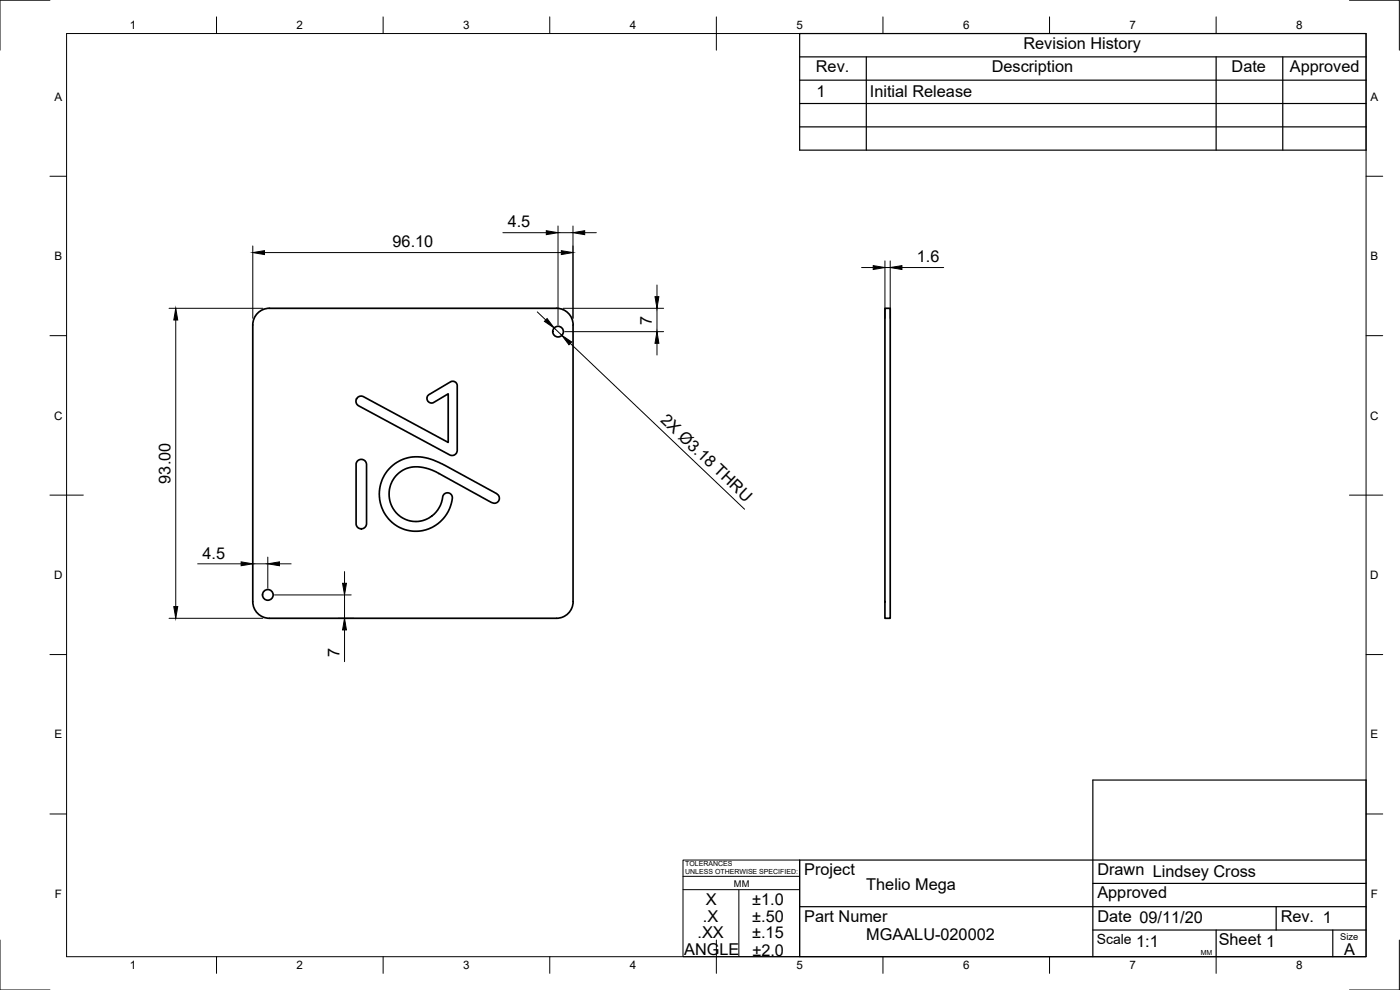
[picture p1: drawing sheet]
<svg xmlns="http://www.w3.org/2000/svg" width="420mm" height="297mm" viewBox="0 0 420 297" stroke-linecap="round" stroke-linejoin="round" font-family="sans-serif">
<!-- layer: Visible -->
<g fill="none" stroke="#000" stroke-width=".51">
<path d="M75.9 97.5v83a5 5 0 0 0 5 5h86.1a5 5 0 0 0 5-5v-83M75.9 97.5a5 5 0 0 1 5-5h86.1a5 5 0 0 1 5 5M265.6 92.5h1.6v93h-1.6zM107.3 119.3l.7-.4 1 .1 25.5 13.7v-14.5l-4.6 2.7h-.7l-.6-.3-.4-.6-.1-.7 .6-.9 6.5-3.9 .8-.1 .5 .2 .7 1v19.6l-.2 .7-.8 .7h-1.1l-27.5-14.9-.5-.5-.3-.6 .1-.8zM107.2 138.4l.9-.5h.9l.6 .4 .4 1v17.9l-.4 .9-.9 .6-1.3-.4-.5-1v-18.2zM116.8 140.7l2.3-1.9 1.7-1 1.6-.5 3.2-.2 3.1 .5 4.2 1.7 16.1 8.8 .7 .8 .1 1-.8 1-.7 .1-.8-.2-16.5-9.1-2.1-.9-3.5-.7-2.9 .3-1.9 .9-1.7 1.4-1.4 2-.6 2.1-.1 2.1 .4 2.2 1.2 2.2 1.8 1.7 1.5 .8 2.2 .6h1.9l1.9-.5 2-1.1 1.6-1.8 .9-1.5 .7-2.5 .4-.7 .8-.4 .8 .1 .7 .6 .2 .8-.7 2.9-.9 1.8-1.5 1.9-1.7 1.4-2.3 1.3-2.2 .6-2.3 .1-2.6-.5-2.5-1.1-2.4-2-1.5-2.2-1-2.6-.4-3 .4-2.6 1.2-2.9z"/>
<circle cx="167.5" cy="99.5" r="1.6"/>
<circle cx="80.4" cy="178.5" r="1.6"/>
</g>
<!-- layer: Border -->
<g fill="none" stroke="#000" stroke-width=".3">
<path d="M15 .1h-15v15M20 10.1h390v276.9h-390zM65 5.1v5M115 5.1v5M165 5.1v5M215 5.1v10M265 5.1v5M315 5.1v5M365 5.1v5M405 .1h15v15M15 52.9h5M410 52.9h5"/>
<path d="M15 100.7h5M410 100.7h5M15 148.6h10M405 148.6h10M15 196.4h5M410 196.4h5M15 244.2h5M410 244.2h5M0 282.1v14.9h15M65 287v5M115 287v5M165 287v5"/>
<path d="M215 282.1v9.9M265 287v5M315 287v5M365 287v5M420 282.1v14.9h-15"/>
</g>
<!-- layer: TitleBlock -->
<g fill="none" stroke="#000" stroke-width=".36">
<path d="M240 10.1h170v34.9h-170zM240 17.1h170M260 17.1v27.9M365 17.1v27.9M385 17.1v27.9M240 38.1h170M240 31.1h170M240 24.1h170M410 258h-170v29h170v-53h-82v53M240 272h170M328 279h82M328 265.1h82"/>
<path d="M365 279v8M383 272v7M400 279v8"/>
</g>
<path d="M205 258h35v29h-35zM205 262.9h35M205 266.9h35M221.7 266.9v20" fill="none" stroke="#000" stroke-width=".3"/>
<!-- layer: Dimensions -->
<g fill="none" stroke="#000" stroke-width=".3">
<path d="M75.9 73.8v21.7M79.4 75.8h89.1M150.9 69.8h13.1M167.5 67.8v29.7M167.5 69.8h4.5M172 67.8v27.7M175.5 69.8h3.5M265.6 78.3v17.2M267.2 78.3v17.2M50.7 92.5h28.2M52.7 96v86M161.2 93.6l2.6 2.4"/>
<path d="M166.3 98.4l2.3 2.2M169 92.5h30.2M169.5 99.5h29.7M197.2 85.5v3.5M197.2 92.5v7M258.6 80.3h3.5M265.6 80.3h1.6M270.7 80.3h12.5M171.2 103l52.3 49.8M197.2 103v3.5M59.3 169.2h13.1M75.9 169.2h4.5"/>
<path d="M80.4 167.2v9.3M82.4 178.5h23M83.9 169.2h3.5M103.4 171.5v3.5M103.4 178.5v7M50.7 185.5h28.2M101.4 185.5h4.7M103.4 189v9.5"/>
</g>
<g fill="#000" stroke="#000" stroke-width=".3">
<path d="M75.9 75.8l3.5-.6v1.2zM164 69.2l3.5 .6-3.5 .6zM168.5 75.2l3.5 .6-3.5 .6zM172 69.8l3.5-.6v1.2zM262.1 79.7l3.5 .6-3.5 .6zM267.2 80.3l3.5-.6v1.2zM52.7 92.5l.6 3.5h-1.1zM164.2 95.6l2.1 2.8-2.9-2zM196.6 89h1.1l-.5 3.5zM168.6 100.6l3 2-.8 .8zM197.2 99.5l.5 3.5h-1.1zM72.4 168.6l3.5 .6-3.5 .5z"/>
<path d="M80.4 169.2l3.5-.6v1.1zM102.8 175h1.2l-.6 3.5zM52.2 182h1.1l-.6 3.5zM103.4 185.5l.6 3.5h-1.2z"/>
</g>
<g font-size="4.9">
<text x="307.1" y="14.6">Revision History</text>
<text x="244.9" y="21.6">Rev.</text>
<text x="297.6" y="21.6">Description</text>
<text x="369.6" y="21.6">Date</text>
<text x="387.1" y="21.6">Approved</text>
<text x="245" y="29.1">1</text>
<text x="261.1" y="29.1">Initial Release</text>
<text x="152.4" y="68.2">4.5</text>
<text x="117.8" y="74.2">96.10</text>
<text x="275.1" y="78.7">1.6</text>
<text x="195.7" y="97.4" transform="rotate(-90 195.7 97.4)">7</text>
<text x="198" y="126.3" transform="rotate(44 198 126.3)">2X Ø3.18 THRU</text>
<text x="51.2" y="145.1" transform="rotate(-90 51.2 145.1)">93.00</text>
<text x="60.8" y="167.6">4.5</text>
<text x="101.9" y="197.3" transform="rotate(-90 101.9 197.3)">7</text>
<text x="241.3" y="262.6">Project</text>
<text x="329.3" y="262.6">Drawn Lindsey Cross</text>
<text x="260" y="267">Thelio Mega</text>
<text x="329.3" y="269.5">Approved</text>
<text x="211.9" y="271.6">X</text>
<text x="225.8" y="271.6">±1.0</text>
<text x="209.3" y="281.5">.XX</text>
<text x="211" y="276.5">.X</text>
<text x="225.7" y="281.6">±.15</text>
<text x="225.8" y="276.6">±.50</text>
<text x="241.3" y="276.5">Part Numer</text>
<text x="329.3" y="276.5">Date 09/11/20</text>
<text x="384.3" y="276.5">Rev. 1</text>
<text x="205.3" y="286.6">ANGLE</text>
<text x="225.8" y="286.7">±2.0</text>
<text x="260" y="282.1">MGAALU-020002</text>
<text x="341" y="284">1:1</text>
<text x="365.8" y="283.6">Sheet 1</text>
<text x="403.4" y="286.5">A</text>
</g>
<text font-size="4.2" x="329.1" y="283.1">Scale</text>
<g font-size="3.5">
<text x="39" y="8.8">1</text>
<text x="89" y="8.8">2</text>
<text x="139" y="8.8">3</text>
<text x="189" y="8.8">4</text>
<text x="239" y="8.8">5</text>
<text x="289" y="8.8">6</text>
<text x="339" y="8.8">7</text>
<text x="389" y="8.8">8</text>
<text x="16.3" y="30.2">A</text>
<text x="411.3" y="30.2">A</text>
<text x="16.3" y="78">B</text>
<text x="411.3" y="78">B</text>
<text x="16.2" y="125.9">C</text>
<text x="411.2" y="125.9">C</text>
<text x="16.2" y="173.7">D</text>
<text x="411.2" y="173.7">D</text>
<text x="16.3" y="221.6">E</text>
<text x="411.3" y="221.6">E</text>
<text x="16.4" y="269.4">F</text>
<text x="411.4" y="269.4">F</text>
<text x="39" y="290.8">1</text>
<text x="89" y="290.8">2</text>
<text x="139" y="290.8">3</text>
<text x="189" y="290.8">4</text>
<text x="239" y="290.8">5</text>
<text x="289" y="290.8">6</text>
<text x="339" y="290.8">7</text>
<text x="389" y="290.8">8</text>
</g>
<g font-size="2.8">
<text x="220.3" y="266.1">MM</text>
<text x="402.3" y="282.1">Size</text>
</g>
<g font-size="2.1">
<text x="205.6" y="259.8">TOLERANCES</text>
<text x="205.6" y="262.3">UNLESS OTHERWISE SPECIFIED:</text>
<text x="360.4" y="286.5">MM</text>
</g>
</svg>
